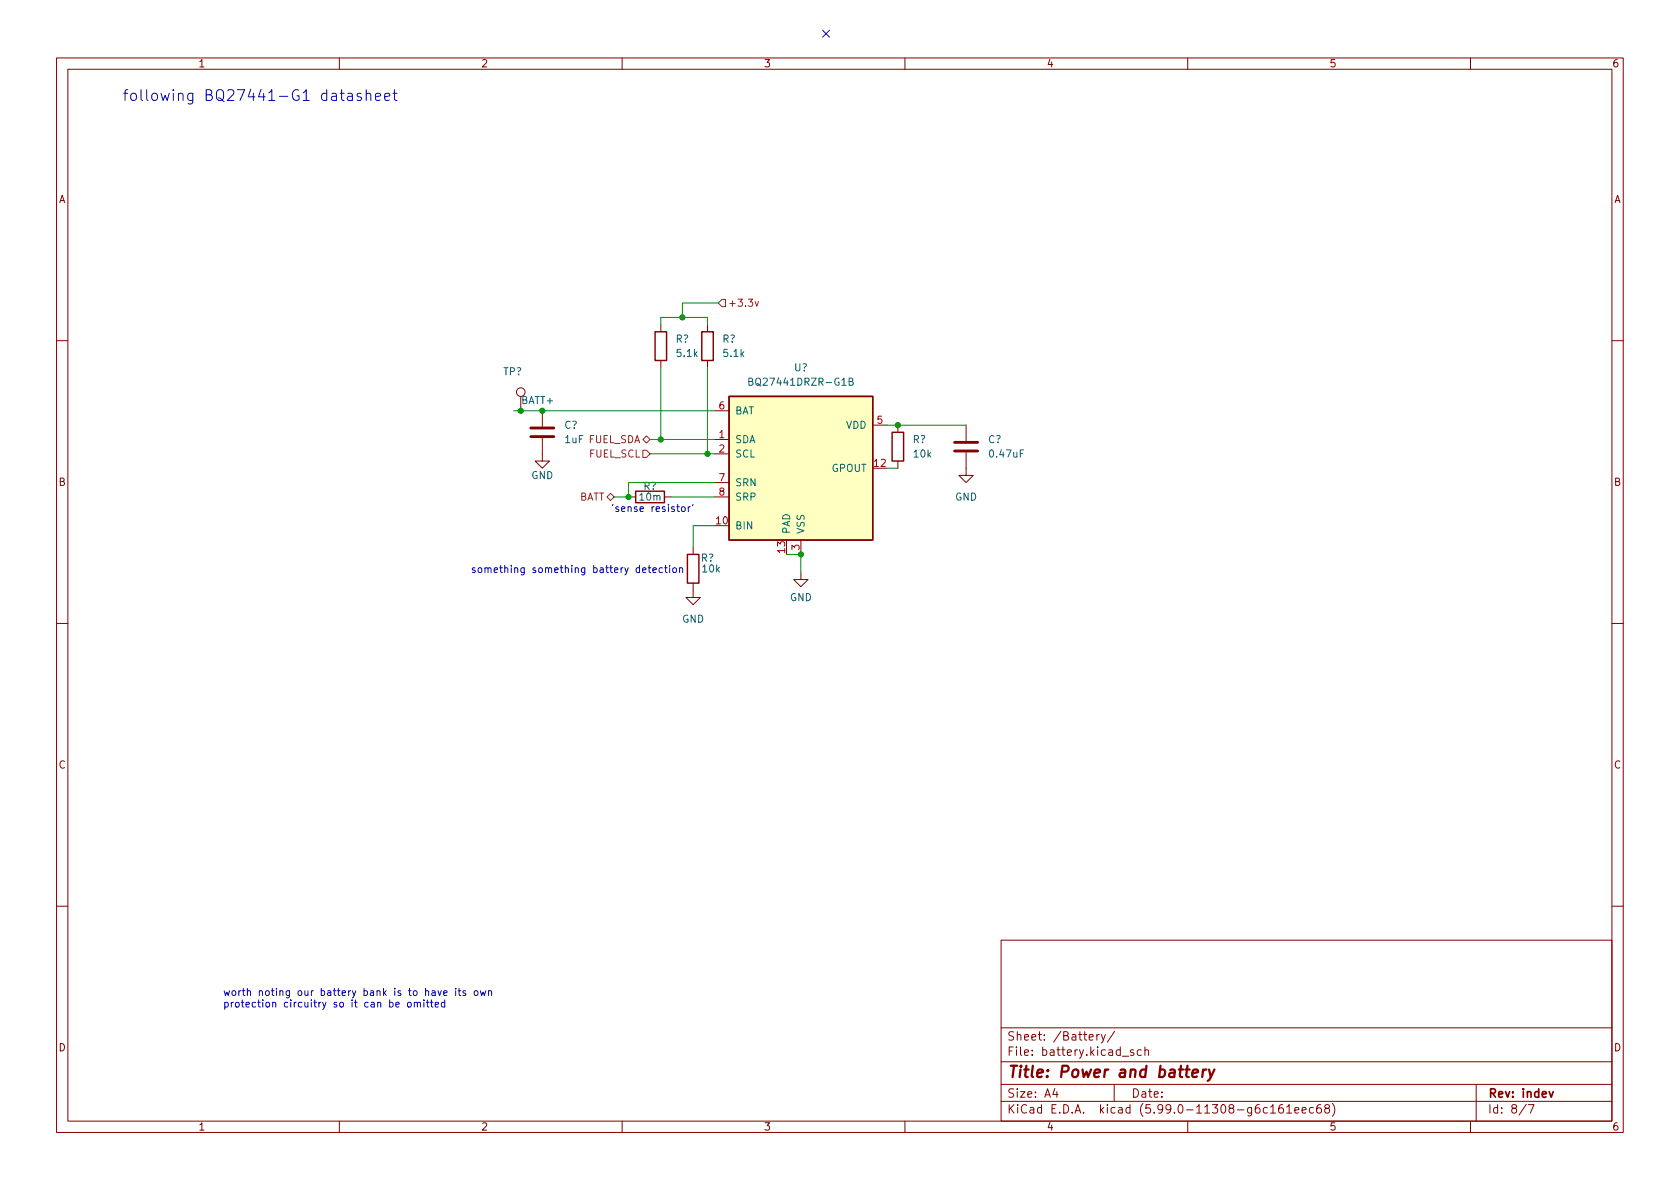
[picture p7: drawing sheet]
<svg xmlns="http://www.w3.org/2000/svg" width="297mm" height="210mm" viewBox="0 0 297 210" stroke-linecap="round" stroke-linejoin="round" font-family="sans-serif">
<g fill="none" stroke="#840000" stroke-width=".18">
<path d="M10 10.2h277v190.1h-277zM12 12.2h273v186.1h-273zM60 10.2v2M110 10.2v2M160 10.2v2M210 10.2v2M260 10.2v2M116.8 57.4v1.3M125.1 57.4v1.3M10 60.2h2M92.1 70.1v2.5M95.9 77.5v4h1.3l-1.3 1.3-1.3-1.3h1.3"/>
<path d="M95.9 72.6v2.8M116.8 63.7v1.3M125.1 63.7v1.3M126.4 77.7h2.5M126.4 72.6h2.5M154.3 75.2h2.5M158.7 75.2v1.2M170.8 75.2v2.8M285 60.2h2M111.1 87.9h1.3M117.5 87.9h1.2M122.6 96.8v1.2"/>
<path d="M126.4 87.9h2.5M126.4 80.3h2.5M126.4 85.3h2.5M141.6 95.5v2.5M158.7 81.5v1.3M170.8 80v4.1h1.3l-1.3 1.2-1.3-1.2h1.3M10 110.2h2M122.6 103.1v2.6h1.2l-1.2 1.2-1.3-1.2h1.3M141.6 101.2v1.3h1.3l-1.3 1.3-1.3-1.3h1.3M285 110.2h2M10 160.2h2M177 166.3h108v32h-108z"/>
<path d="M285 160.2h2M60 198.3v2M110 198.3v2M160 198.3v2M177 194.8h108M177 191.8h108M177 187.8h108M177 181.8h108M186.5 192.5l-.4 1h1M186.9 193v1M192.6 183.4l.7-.1-.1-.3-.4-.1-.2 .2v.8h.6M193.9 182.9v1"/>
<path d="M194.4 182.9l-.3 .1-.2 .2M194.7 182.9l.4 1M195.4 182.9l-.5 1.4-.2 .1M197 191.8v3M197.1 182.4l-1.3 1.9M198.4 186.8h1.2M200.4 185.7l-.3-.1-.2 .2v.3l.5 .1v.4h-.5M201.8 185.7l-.4-.1-.3 .3v.4l.1 .3h.6M202.4 185.8l.2-.2 .4 .1 .1 .9M202.4 185.1v1.5M210 198.3v2M224.6 195.8l.5-.5v1.5"/>
<path d="M224.6 196.8h.9M226.8 195.3a.59 .59 0 0 0-.7 .7v.5l.1 .3h.4l.3-.1v-.5l-.1-.2-.4-.1-.3 .3M227.5 195.8l.4-.5v1.5M227.5 196.8h.9M228.9 196.3l.7-.1v-.3l-.5-.1-.2 .2 .1 .8h.6M230.2 196.3l.7-.1v-.3l-.5-.1-.2 .2 .1 .8h.6M232.2 195.9l-.4-.1-.3 .3v.4l.1 .3h.6M233.5 195.3a.59 .59 0 0 0-.7 .7v.5l.1 .3h.5l.2-.1v-.5l-.1-.2-.4-.1-.3 .3M234.5 196l-.3-.3 .1-.2 .2-.2 .4 .1 .2 .2-.1 .2-.6 .2-.2 .3 .1 .4 .2 .1h.4l.2-.3v-.2l-.3-.3M235.6 195.1a1.72 1.72 0 0 1 0 2.3M260 198.3v2M261 191.8v6.5"/>
<path d="M269.9 195.3l-1.3 1.9M270.2 195.3h1l-.6 1.5"/>
<circle cx="92.1" cy="69.3" r=".76"/>
</g>
<path d="M273.9 193l.4 1 .3-1" fill="none" stroke="#840000" stroke-width=".3"/>
<path d="M210.8 189.8l1-.2v-.4l-.2-.1-.6 .1-.2 1 .2 .3 .6-.1M212.7 189.1l-.1 1.4M213.3 189.1l-.4 .1-.2 .3M213.8 189.1l.3 1.4M214.7 189.1l-.9 1.8-.3 .2" fill="none" stroke="#840000" stroke-width=".4"/>
<path d="M115.8 58.7h2.1v5h-2.1zM124.1 58.7h2v5h-2zM128.9 70.1h25.4v25.4h-25.4zM157.7 76.4h2.1v5.1h-2.1zM112.4 86.9h5.1v2h-5.1zM121.5 98h2.1v5.1h-2.1z" fill="none" stroke="#840000" stroke-width=".25"/>
<path d="M93.9 77.2h4M93.9 75.7h4M168.8 79.8h4M168.8 78.2h4" fill="none" stroke="#840000" stroke-width=".51"/>
<path d="M128.9 70.1h25.4v25.4h-25.4z" fill="#ffffc2" stroke="#ffffc2" stroke-width=".18"/>
<path d="M132.4 67.5l.6-.1 .1-.2-.1-.2-.6-.1v1.2h.5l.2-.1v-.3l-.3-.2M150.1 67.5l.6-.1 .1-.2-.1-.2-.6-.1v1.2h.5l.2-.1 .1-.3-.3-.2" fill="none" stroke="#006464" stroke-width=".18"/>
<path d="M127.6 53h.7v1.2h-.7l-.6-.6zM133.5 53.3l.3 .9 .3-.9M113.7 77.7l.6-.6 .6 .6-.6 .7zM113.7 79.6h.6l.6 .7-.6 .6h-.6zM107.9 87.2l.7 .7-.7 .6-.6-.6z" fill="none" stroke="#725600" stroke-width=".18"/>
<g fill="none" stroke="#0000c2" stroke-width=".18">
<path d="M61.5 16.6l.2-.1 .5 .1 .1 1.2M62.3 16.9l-.6 .1a.37 .37 0 0 0-.3 .4 .37 .37 0 0 0 .3 .4l.6-.1M63.8 16.6l-.4-.1-.3 .3 .1 .2 .6 .2 .1 .2-.1 .3-.1 .1-.6-.1M64.8 16.7a.47 .47 0 0 1 .8 .1v1M64.8 15.9v1.9M66.4 17.1l.9-.2-.1-.3-.5-.1-.3 .3 .1 .9 .2 .1 .5-.1M68 17.1l.9-.2-.1-.3-.5-.1-.3 .3 .1 .9 .2 .1 .5-.1M69.5 16.5h.7M69.7 15.9v1.6l.1 .2 .4 .1M114.8 100v1.1l.3 .1M117.7 100v1.1l.3 .1M118.4 100v.1"/>
<path d="M120.5 89.7l.2-.1 .4 .1v.5l-.1 .2-.3 .1-.2-.2zM121.7 89.6v.9M122.1 89.6l-.4 .2M122.5 89.2l-.1 .2M113.6 100.8l.6-.1v-.2l-.4-.1-.2 .2 .1 .6h.5M114.6 100.4h.5M115.4 100.8l.6-.1v-.2l-.4-.1-.2 .2 .1 .6h.5M117.1 100.5l-.3-.1-.3 .2 .1 .6h.5M117.5 100.4h.5M118.4 100.4v.8M119.1 100.5l.3-.1 .2 .2v.4l-.2 .2h-.3l-.2-.2zM120.2 100.5l.1-.1 .3 .1 .1 .7"/>
<path d="M120.2 100.4v.8M70 177.7l.6-.2-.1-.2-.3-.1-.2 .2v.6h.5M72.2 177.3l.3-.1 .2 .3v.3l-.2 .3-.3-.1-.2-.2zM73.3 177.4l.1-.2 .3 .1 .1 .8M73.3 177.2v.9M73.8 177.4l.2-.2 .3 .1v.8M74.9 177.2v.9M75.4 177.2h.5M75.6 176.8v1.1l.3 .2M76.1 177.2h.5M76.3 176.8v1.1l.3 .2M76.4 175.3h.5v.7"/>
<path d="M76.9 175.5l-.4 .1-.2 .1 .2 .3h.4M76.9 177.7l.6-.2v-.2l-.4-.1-.2 .2 .1 .6h.5M77.4 175.2l.3 .8 .3-.8M78.5 175.6l.6-.1-.1-.2-.4-.1-.1 .2v.6h.5M78.6 177.3l-.3-.1-.3 .3 .2 .5h.4M78.6 176.8v1.3M80.6 174.8v.1M80.6 175.2v.8M81 175.2h.5M81.2 174.8v1.1l.3 .1M82.3 175.3l-.3-.1-.2 .2 .1 .2 .4 .1v.3h-.5M84 175.3l.3-.1 .2 .2v.4l-.2 .2h-.3l-.2-.2z"/>
<path d="M84.9 175.2l.3 .8 .2-.6 .3 .6 .2-.8M86.4 175.3l.2-.1 .3 .1v.7M86.4 175.2v.8"/>
</g>
<g fill="none" stroke="#009600" stroke-width=".18">
<path d="M116.8 57.4v-1.3h8.3v1.3M127 53.6h-6.4v2.5M90.8 72.6h35.6M114.9 77.7h11.5M116.8 65v12.7M125.1 65v15.3M156.8 75.2h14M114.9 80.3h11.5M118.7 87.9h7.7M126.4 85.3h-15.3v2.6h-2.5M126.4 93h-3.8v3.8M139.1 98h2.5v3.2"/>
<path d="M156.8 82.8h1.9"/>
</g>
<path d="M145.4 5.4l1.3 1.2M146.7 5.4l-1.3 1.2" fill="none" stroke="#000084" stroke-width=".18"/>
<g fill="#009600" stroke="#009600" stroke-width=".18">
<circle cx="120.6" cy="56.1" r=".46"/>
<circle cx="92.1" cy="72.6" r=".46"/>
<circle cx="95.9" cy="72.6" r=".46"/>
<circle cx="125.1" cy="80.3" r=".46"/>
<circle cx="158.7" cy="75.2" r=".46"/>
<circle cx="111.1" cy="87.9" r=".46"/>
<circle cx="116.8" cy="77.7" r=".46"/>
<circle cx="141.6" cy="98" r=".46"/>
</g>
<text font-size="2.8" fill="#840000" x="178" y="190.6">Title: Power and battery</text>
<text font-size="2.7" fill="#0000c2" x="21.6" y="17.9">following BQ27441-G1 datasheet</text>
<g font-size="2.1" fill="#840000">
<text x="178" y="184">Sheet: /Battery/</text>
<text x="178" y="186.7">File: battery.kicad_sch</text>
<text x="178" y="196.9">KiCad E.D.A. kicad (5.99.0-11308-g6c161eec68)</text>
<text x="178" y="194.1">Size: A4</text>
<text x="200" y="194.1">Date:</text>
<text x="263" y="194.1">Rev: indev</text>
<text x="263" y="196.9">Id: 8/7</text>
</g>
<g font-size="1.8" fill="#840000">
<text x="35" y="11.9">1</text>
<text x="85" y="11.9">2</text>
<text x="135" y="11.9">3</text>
<text x="185" y="11.9">4</text>
<text x="235" y="11.9">5</text>
<text x="285" y="11.9">6</text>
<text x="10.3" y="35.9">A</text>
<text x="285.3" y="35.9">A</text>
<text x="10.3" y="85.9">B</text>
<text x="285.3" y="85.9">B</text>
<text x="10.3" y="135.9">C</text>
<text x="285.3" y="135.9">C</text>
<text x="10.3" y="185.9">D</text>
<text x="285.3" y="185.9">D</text>
<text x="35" y="199.9">1</text>
<text x="85" y="199.9">2</text>
<text x="135" y="199.9">3</text>
<text x="185" y="199.9">4</text>
<text x="235" y="199.9">5</text>
<text x="285" y="199.9">6</text>
</g>
<g font-size="1.8" fill="#725600">
<text x="128.7" y="54.2">+3.3v</text>
<text x="99.9" y="78.4">1uF FUEL_SDA</text>
<text x="104.1" y="80.9">FUEL_SCL</text>
<text x="102.2" y="88.5">BATT</text>
</g>
<g font-size="1.8" fill="#006464">
<text x="119.5" y="60.6">R?</text>
<text x="119.8" y="63.1">5.1k</text>
<text x="127.7" y="60.6">R?</text>
<text x="128" y="63.1">5.1k</text>
<text x="140.4" y="65.7">U?</text>
<text x="89" y="66.4">TP?</text>
<text x="92.2" y="71.4">BATT+</text>
<text x="133.3" y="68.2">BQ27441DRZR-G1B</text>
<text x="99.8" y="75.8">C?</text>
<text x="129.9" y="73.3">BAT</text>
<text x="149.6" y="75.8">VDD</text>
<text x="129.9" y="78.4">SDA</text>
<text x="129.9" y="80.9">SCL</text>
<text x="147" y="83.4">GPOUT</text>
<text x="161.4" y="78.4">R?</text>
<text x="161.6" y="80.9">10k</text>
<text x="174.7" y="78.4">C?</text>
<text x="175.1" y="80.9">0.47uF</text>
<text x="93.9" y="84.7">GND</text>
<text x="113.2" y="88.5">10m</text>
<text x="113.8" y="86.6">R?</text>
<text x="129.9" y="86">SRN</text>
<text x="129.9" y="88.5">SRP</text>
<text x="168.8" y="88.5">GND</text>
<text x="129.9" y="93.6">BIN</text>
<text x="139.7" y="94.5" transform="rotate(-90 139.7 94.5)">PAD</text>
<text x="142.2" y="94.5" transform="rotate(-90 142.2 94.5)">VSS</text>
<text x="123.9" y="99.3">R?</text>
<text x="124.3" y="101.2">10k</text>
<text x="139.6" y="106.3">GND</text>
<text x="120.6" y="110.1">GND</text>
</g>
<g font-size="1.8" fill="#a90000">
<text x="127.1" y="77.5">1</text>
<text x="127.1" y="72.4">6</text>
<text x="155.1" y="74.9">5</text>
<text x="127.1" y="80">2</text>
<text x="154.6" y="82.5">12</text>
<text x="127.1" y="85.1">7</text>
<text x="127.1" y="87.6">8</text>
<text x="126.7" y="92.7">10</text>
<text x="138.8" y="97.8" transform="rotate(-90 138.8 97.8)">13</text>
<text x="141.4" y="97.3" transform="rotate(-90 141.4 97.3)">3</text>
</g>
<g font-size="1.8" fill="#0000c2">
<text x="107.9" y="90.5">'sense resistor'</text>
<text x="83.2" y="101.3">something something battery detection</text>
<text x="39.4" y="176.1">worth noting our battery bank is to have its own</text>
<text x="39.4" y="178.1">protection circuitry so it can be omitted</text>
</g>
</svg>
